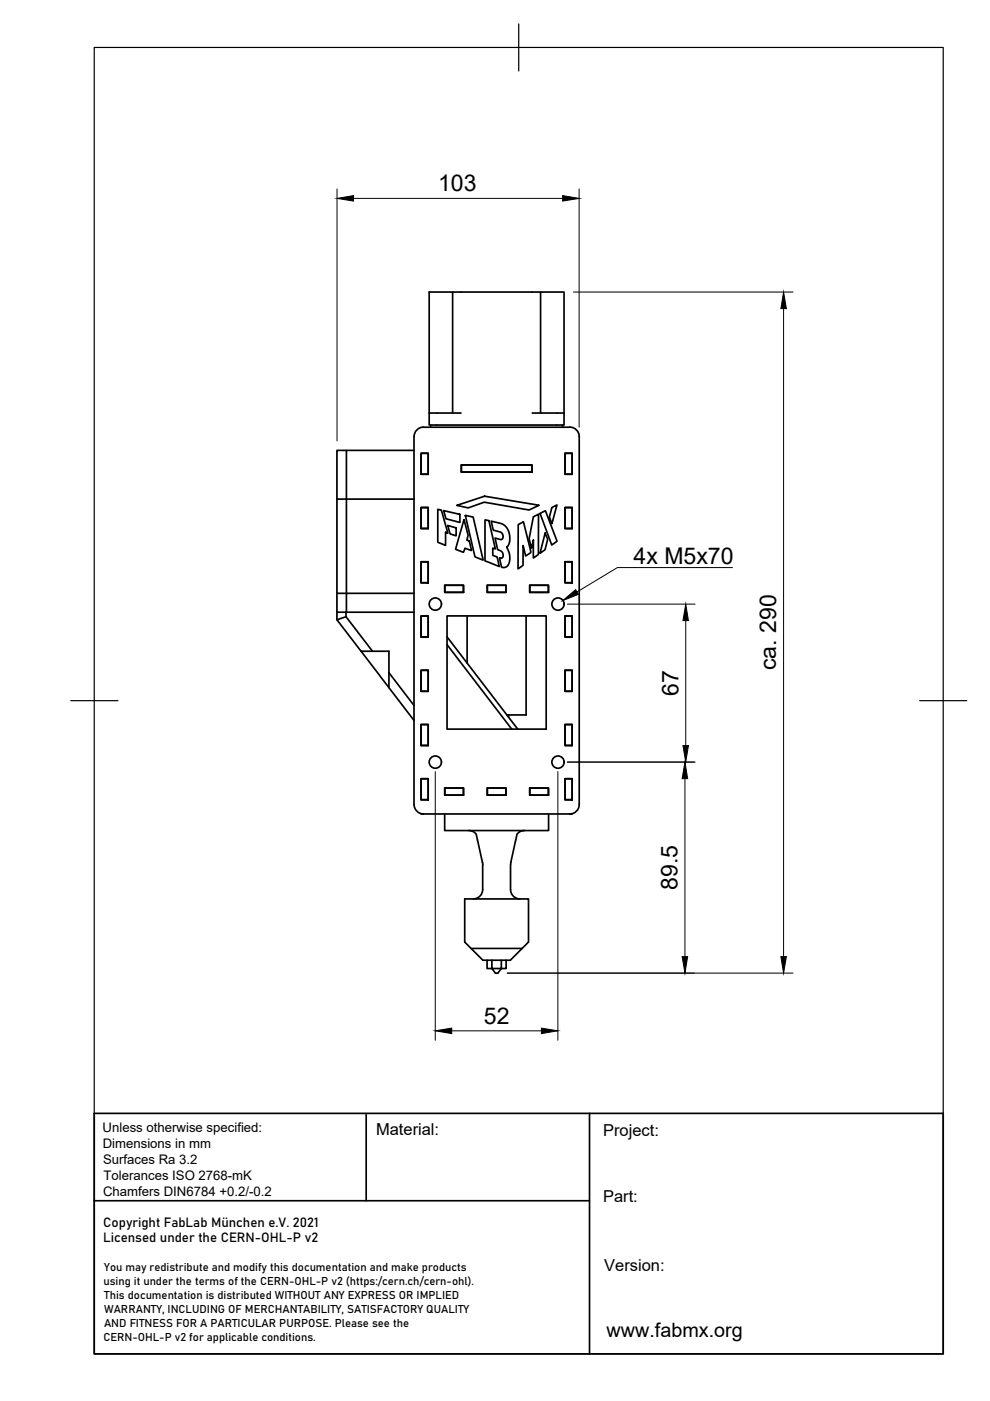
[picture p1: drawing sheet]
<svg xmlns="http://www.w3.org/2000/svg" width="210mm" height="297mm" viewBox="0 0 210 297" stroke-linecap="round" stroke-linejoin="round" font-family="sans-serif">
<!-- layer: Visible -->
<g fill="none" stroke="#000" stroke-width=".36">
<path d="M96 61.9v25.7M114.6 61.9v25.7M73.4 95.5h-2v10.3M87.8 95.5h-14.4v10.3h-2v20h2v-20h14.4M89.3 96.1h1.5v4.4h-1.5zM89.3 96.1h1.5v4.5h-1.5zM89.8 90.6h31M89.8 90.6a2.04 2.04 0 0 0-2 2v78a2 2 0 0 0 2 2M91 87.6h6.7M91.3 90.1v.5M97.8 98.6h15v1.5h-15zM112.8 87.6h6.8v2.5h-28.6v-28.2h28.6v25.7"/>
<path d="M119.3 90.1v.5M119.8 96.1h1.5v4.4h-1.5zM119.8 96.1h1.5v4.5h-1.5zM120.8 90.6a2 2 0 0 1 2 2v78a2 2 0 0 1-2 2M89.3 119.1h1.5v4.4h-1.5zM89.3 107.6h1.5v4.4h-1.5zM89.3 119.1h1.5v4.5h-1.5zM89.3 107.6h1.5v4.5h-1.5zM92.8 108l.8 .1 1.4 4.9-.5-.1-.1 2.7-1.6-.7zM94.1 108.3l3.4 .8v1.7l-2.9-.8zM94.9 111.4l1.8 .6v1.6l-1.3-.4zM96.8 107.2l5.9-2 11.6 1.9-2.1 1-9.5-1.6-3.4 1.2z"/>
<path d="M98.3 110.3l1 3.2-.3 1 .5 .2 .5 2-1.4-.5-.4 .9-1.6-.7zM98.7 109.3l1.6 .4 2.1 9.1-1.7-.8zM102.8 110.2l.9 .2 1.3 6-.5-.2v1.6l.9 .3 .5 2-3.1-1.2zM104.1 110.5l1.9 .4a2.41 2.41 0 0 1 1.5 1.1 3.5 3.5 0 0 1-.1 4 3.4 3.4 0 0 1 0 4.1l-.4 .2h-.7l-.4-2h.4l.3-.2a1.08 1.08 0 0 0-.6-1.4l-.5-.1-.5-2.5 1.1 .3 .4-.2a1 1 0 0 0-.5-1.4l-1.4-.4zM109.9 111.2l1.1-.5 1.5 6.4-1 .8-.6-2.2v4.2l-1.1 .7zM113.1 109.6l1.1-.6v8.5l-1.1 .8v-3.8l-.4 1.7-.5-2zM114.5 108.8l1.2-.5 2.4 6.4-1.1 .9zM115.6 113.1l.5 1.2-.5 2.2-1.1 .8zM117 107.6l1.1-.5-1.1 3.9-.5-1.4zM119.8 119.1h1.5v4.4h-1.5zM119.8 107.6h1.5v4.4h-1.5zM119.8 119.1h1.5v4.5h-1.5z"/>
<path d="M119.8 107.6h1.5v4.5h-1.5zM71.4 125.8v4h2M71.4 129.8v1.6M73.4 129.8v1l5.6 7.3M73.4 130.8l-2 .6 5.2 6.7M73.4 129.8h14.4M76.6 138.1h5.9v7.7M76.6 138.1l11.2 14.6M87.8 125.8h-14.4v4M89.3 130.6h1.5v4.4h-1.5zM89.3 130.6h1.5v4.5h-1.5zM94.3 124.1h4v1.5h-4z"/>
<path d="M94.3 124.1h3.9v1.5h-3.9zM94.8 130.6h21v24h-21zM94.8 135l15 19.6M94.8 136.7l13.7 17.9M99 130.6v10M103.3 124.1h4v1.5h-4zM111.5 130.6v21h-4M112.3 124.1h4v1.5h-4zM112.4 124.1h3.8v1.5h-3.8zM119.8 130.6h1.5v4.4h-1.5zM119.8 130.6h1.5v4.5h-1.5zM82.5 142.6l5.3 7"/>
<path d="M89.3 153.6h1.5v4.4h-1.5zM89.3 142.1h1.5v4.4h-1.5zM89.3 153.6h1.5v4.5h-1.5zM89.3 142.1h1.5v4.5h-1.5zM107.8 151.6v.4M119.8 153.6h1.5v4.4h-1.5zM119.8 142.1h1.5v4.4h-1.5zM119.8 153.6h1.5v4.5h-1.5zM119.8 142.1h1.5v4.5h-1.5zM89.3 172.5l.5 .1M89.3 165.1h1.5v4.4h-1.5zM89.3 165.1h1.5v4.5h-1.5z"/>
<path d="M89.8 172.6h31M94.3 172.6v3.5h22v-3.5M94.3 167.1h4v1.5h-4zM94.3 167.1h3.9v1.5h-3.9zM99.4 176.1a1.64 1.64 0 0 1 1.8 1.7l1.1 5.1M103.3 167.1h4v1.5h-4zM111.2 176.1a1.64 1.64 0 0 0-1.8 1.7l-1.1 5.1M112.3 167.1h4v1.5h-4zM112.4 167.1h3.8v1.5h-3.8zM119.8 165.1h1.5v4.4h-1.5zM119.8 165.1h1.5v4.5h-1.5zM121.3 172.5l-.5 .1"/>
<path d="M98.5 190.6h13.6v9.1l-3.9 3.9h-5.8l-3.9-3.9zM102.3 182.9v5.7a2.02 2.02 0 0 1-1.9 2M108.2 183.3v5.3a2.02 2.02 0 0 0 2.1 2M108.3 182.9v.4M99.9 201.1h10.8M103.3 203.6v1.7h1l.8 1h.4l.8-1h1v-1.7M104.3 203.6v1.7h2v-1.7"/>
<circle cx="92.3" cy="128.1" r="1.3"/>
<circle cx="118.3" cy="128.1" r="1.3"/>
<circle cx="92.3" cy="161.6" r="1.3"/>
<circle cx="118.3" cy="161.6" r="1.3"/>
</g>
<!-- layer: Border -->
<path d="M20 10.1h180v276.9h-180zM110 5.1v10M15 148.6h10M195 148.6h10" fill="none" stroke="#000" stroke-width=".25"/>
<!-- layer: TitleBlock -->
<path d="M20 236.1h180v50.9h-180zM77.6 236.4v18.2M125 236.1v50.9M20 254.6h105" fill="none" stroke="#000" stroke-width=".36"/>
<!-- layer: FD_Dimensions -->
<g fill="none" stroke="#000" stroke-width=".21">
<path d="M71.5 40.1v53.4M75 42.1h44.3M122.8 40.1v50.5M121.6 61.9h46.5M166.1 65.4v137.4M120.3 128.1h27.1M145.4 131.6v26.5M92.3 163.6v57M118.3 163.6v57M120.3 161.6h27.1M145.2 165.1v37.7M95.8 218.6h19"/>
<path d="M107.5 206.3h60.6"/>
</g>
<path d="M71.5 42.1l3.5-.6v1.1zM119.3 41.5l3.5 .6-3.5 .5zM166.1 61.9l.6 3.5h-1.1zM145.4 128.1l.6 3.5h-1.2zM144.8 158.1h1.2l-.6 3.5zM145.2 161.6l.6 3.5h-1.2zM92.3 218.6l3.5-.6v1.1zM114.8 218l3.5 .6-3.5 .5zM144.6 202.8h1.2l-.6 3.5zM165.6 202.8h1.1l-.6 3.5z" fill="#000" stroke="#000" stroke-width=".21"/>
<!-- layer: Leaders -->
<path d="M119.3 127.3l2.7-2.3 .6 1z" fill="#000" stroke="#000" stroke-width=".21"/>
<path d="M155.3 120.3h-24.4l-8.6 5.2" fill="none" stroke="#000" stroke-width=".21"/>
<g font-size="4.9">
<text x="92.9" y="40.5">103</text>
<text x="134.3" y="119.6">4x M5x70</text>
<text x="164.6" y="142.1" transform="rotate(-90 164.6 142.1)">ca. 290</text>
<text x="143.8" y="147.5" transform="rotate(-90 143.8 147.5)">67</text>
<text x="143.7" y="188.7" transform="rotate(-90 143.7 188.7)">89.5</text>
<text x="102.6" y="217">52</text>
</g>
<text font-size="4.2" x="128.6" y="283.4">www.fabmx.org</text>
<g font-size="3.5">
<text x="79.7" y="240.5">Material:</text>
<text x="127.9" y="240.8">Project:</text>
<text x="127.9" y="254.9">Part:</text>
<text x="128.1" y="269.5">Version:</text>
</g>
<g font-size="2.8">
<text x="21.8" y="240.1">Unless otherwise specified:</text>
<text x="21.8" y="243.4">Dimensions in mm</text>
<text x="21.9" y="246.8">Surfaces Ra 3.2</text>
<text x="21.9" y="250.2">Tolerances ISO 2768-mK</text>
<text x="21.8" y="253.5">Chamfers DIN6784 +0.2/-0.2</text>
<text x="21.9" y="263.4">Licensed under the CERN-OHL-P v2</text>
<text x="21.9" y="260.1">Copyright FabLab München e.V. 2021</text>
</g>
<g font-size="2.4">
<text x="22.1" y="269.4">You may redistribute and modify this documentation and make products</text>
<text x="21.9" y="272.5">using it under the terms of the CERN-OHL-P v2 (https:/cern.ch/cern-ohl).</text>
<text x="22.1" y="275.5">This documentation is distributed WITHOUT ANY EXPRESS OR IMPLIED</text>
<text x="22.1" y="281.4">AND FITNESS FOR A PARTICULAR PURPOSE. Please see the</text>
<text x="22.1" y="278.4">WARRANTY, INCLUDING OF MERCHANTABILITY, SATISFACTORY QUALITY</text>
<text x="21.9" y="284.3">CERN-OHL-P v2 for applicable conditions.</text>
</g>
</svg>
